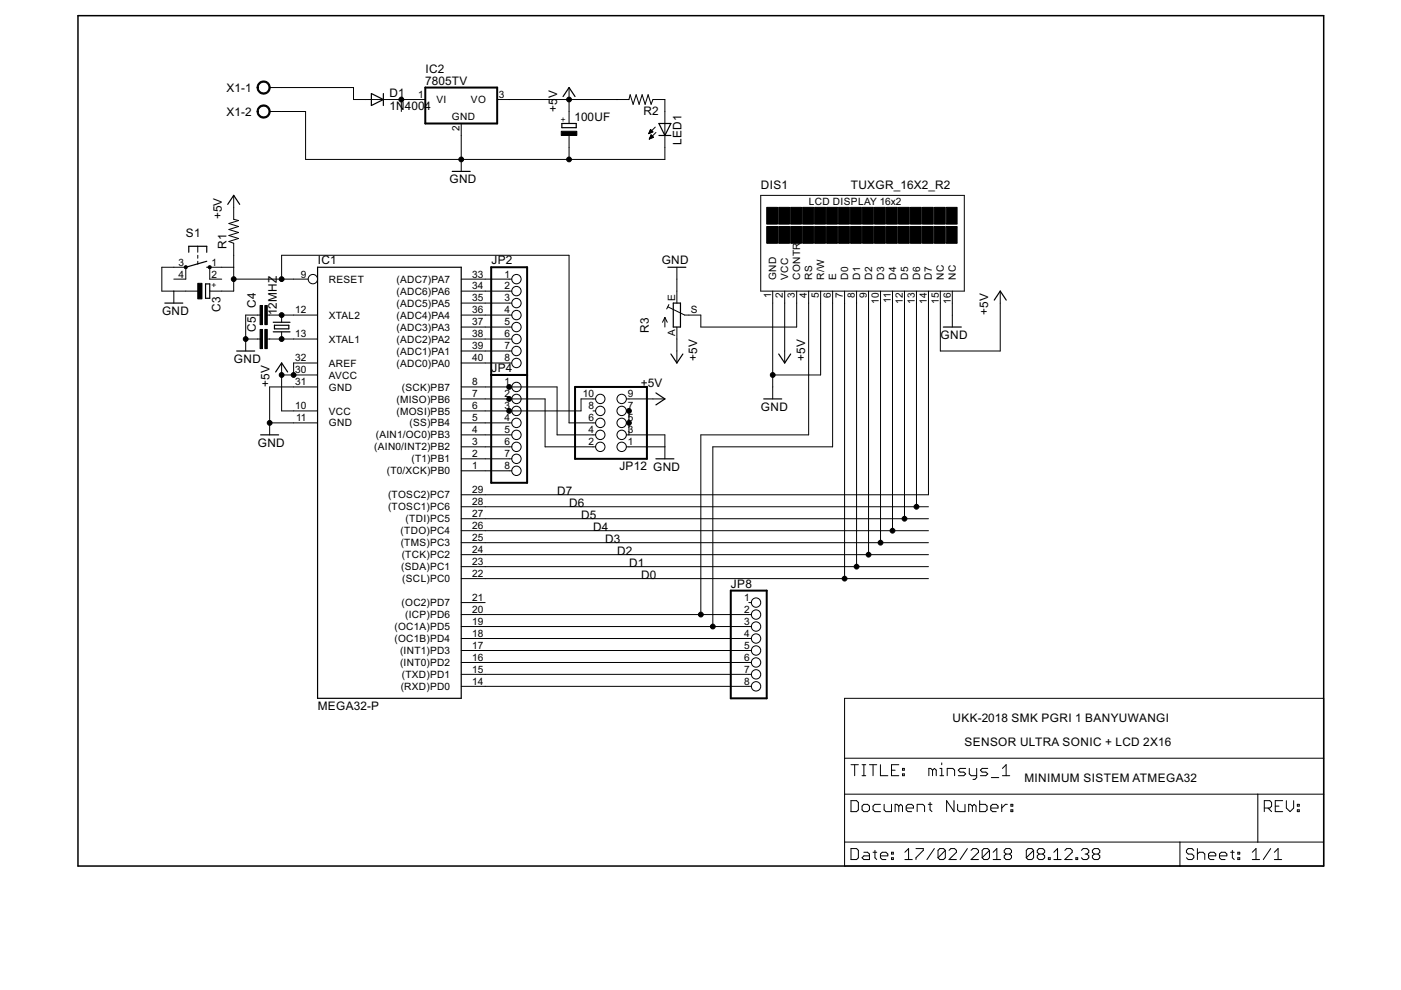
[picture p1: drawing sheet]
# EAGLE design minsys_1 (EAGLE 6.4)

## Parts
12MHZ  CRYSTALHC49S  [HC49/S]
100UF  CPOL-EUE2.5-5  [E2,5-5]
C3  CPOL-EUE2-5  [E2-5]
C4  C-EU050-024X044  [C050-024X044]
C5  C-EU050-024X044  [C050-024X044]
D1  1N4004  [DO41-10]
DIS1  TUXGR_16X2_R2  [TUXGR_16X2_R2]
IC1  MEGA32-P  [DIL40]
IC2  7805TV  [TO220V]
JP2  PINHD-1X8  [1X08]
JP4  PINHD-1X8  [1X08]
JP8  PINHD-1X8  [1X08]
JP12  PINHD-2X5  [2X05]
LED1  LED3MM  [LED3MM]
R1  R-US_0207/10  [0207/10]
R2  R-US_0207/10  [0207/10]
R3  TRIM_EU-RS3  [RS3]
S1  10-XX  [B3F-10XX]
X1  AK300/2  [AK300/2]

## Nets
+5V: 100UF.+ DIS1.2(VCC) DIS1.15(NC) IC1.10(VCC) IC1.30(AVCC) IC1.32(AREF) IC2.3(VO) JP12.9 R1.2 R2.2 R3.A
D0: DIS1.7(D0) IC1.22((SCL)PC0)
D1: DIS1.8(D1) IC1.23((SDA)PC1)
D2: DIS1.9(D2) IC1.24((TCK)PC2)
D3: DIS1.10(D3) IC1.25((TMS)PC3)
D4: DIS1.11(D4) IC1.26((TDO)PC4)
D5: DIS1.12(D5) IC1.27((TDI)PC5)
D6: DIS1.13(D6) IC1.28((TOSC1)PC6)
D7: DIS1.14(D7) IC1.29((TOSC2)PC7)
GND: 100UF.- C3.- C4.1 C5.1 DIS1.1(GND) DIS1.5(R/W) DIS1.16(NC) IC1.11(GND) IC1.31(GND) IC2.2(GND) JP12.1 JP12.3 JP12.5 JP12.7 LED1.K(C) R3.E S1.3(P) X1.2
N$1: 12MHZ.2 C4.2 IC1.12(XTAL2)
N$2: 12MHZ.1 C5.2 IC1.13(XTAL1)
N$3: C3.+ IC1.9(RESET) JP12.6 R1.1 S1.1(S)
N$4: IC1.21((OC2)PD7)
N$6: IC1.33((ADC7)PA7) JP2.1
N$7: IC1.34((ADC6)PA6) JP2.2
N$8: IC1.35((ADC5)PA5) JP2.3
N$9: IC1.36((ADC4)PA4) JP2.4
N$10: IC1.37((ADC3)PA3) JP2.5
N$11: IC1.38((ADC2)PA2) JP2.6
N$12: IC1.39((ADC1)PA1) JP2.7
N$13: IC1.40((ADC0)PA0) JP2.8
N$15: IC1.7((MISO)PB6) JP4.2 JP12.2
N$16: IC1.6((MOSI)PB5) JP4.3 JP12.10
N$17: IC1.5((SS)PB4) JP4.4
N$18: IC1.4((AIN1/OC0)PB3) JP4.5
N$19: IC1.3((AIN0/INT2)PB2) JP4.6
N$20: IC1.2((T1)PB1) JP4.7
N$21: IC1.1((T0/XCK)PB0) JP4.8
N$26: DIS1.3(CONTR) R3.S
N$31: DIS1.4(RS) IC1.20((ICP)PD6) JP8.2
N$32: DIS1.6(E) IC1.19((OC1A)PD5) JP8.3
N$33: IC1.18((OC1B)PD4) JP8.4
N$34: IC1.17((INT1)PD3) JP8.5
N$35: IC1.16((INT0)PD2) JP8.6
N$36: IC1.15((TXD)PD1) JP8.7
N$37: IC1.14((RXD)PD0) JP8.8
N$41: D1.A X1.1
N$43: D1.C IC2.1(VI)
N$46: LED1.A R2.1
N$48: IC1.8((SCK)PB7) JP4.1 JP12.4
Unconnected: JP8.1 JP12.8 S1.2(S1) S1.4(P1)

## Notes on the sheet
- UKK-2018 SMK PGRI 1 BANYUWANGI
- SENSOR ULTRA SONIC + LCD 2X16
- MINIMUM SISTEM ATMEGA32
